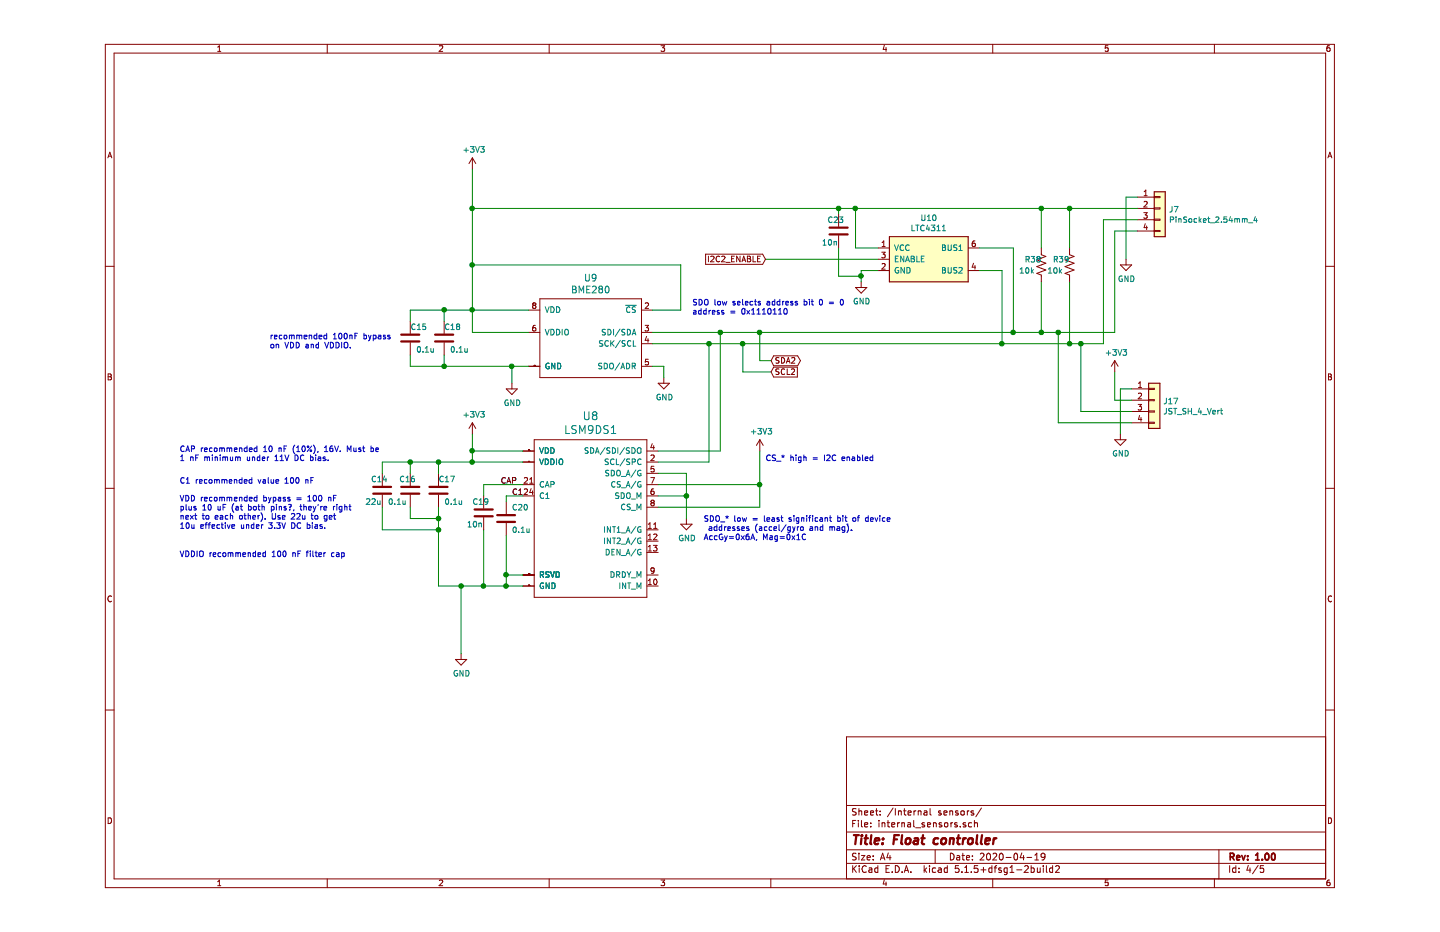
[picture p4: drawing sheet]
EESchema Schematic File Version 4
EELAYER 30 0
EELAYER END
$Descr A4 11693 8268
encoding utf-8
Sheet 4 5
Title "Float controller"
Date "2020-04-19"
Rev "1.00"
Comp ""
Comment1 ""
Comment2 ""
Comment3 ""
Comment4 ""
$EndDescr
$Comp
L floatController-legacy:BME280 U9
U 1 1
P 4650 2950
F 0 "U9" H 4700 3436 59  0000 C CNN
F 1 "BME280" H 4700 3331 59  0000 C CNN
F 2 "Package_LGA:Bosch_LGA-8_2.5x2.5mm_P0.65mm_ClockwisePinNumbering" H 4650 2950 50  0001 C CNN
F 3 "https://ae-bst.resource.bosch.com/media/_tech/media/datasheets/BST-BME280-DS002.pdf" H 4650 2950 50  0001 C CNN
F 4 "828-1063-1-ND" H 4650 2950 50  0001 C CNN "Digikey"
F 5 "BME280" H 4650 2950 50  0001 C CNN "Manufacturer pn"
	1    4650 2950
	1    0    0    -1  
$EndComp
$Comp
L floatController-legacy:LSM9DS1 U8
U 1 1
P 4700 4600
F 0 "U8" H 4700 5510 70  0000 C CNN
F 1 "LSM9DS1" H 4700 5389 70  0000 C CNN
F 2 "Package_LGA:LGA-24L_3x3.5mm_P0.43mm" H 4700 4600 50  0001 C CNN
F 3 "https://www.st.com/content/ccc/resource/technical/document/datasheet/1e/3f/2a/d6/25/eb/48/46/DM00103319.pdf/files/DM00103319.pdf/jcr:content/translations/en.DM00103319.pdf" H 4700 4600 50  0001 C CNN
F 4 "497-14946-1-ND" H 4700 4600 50  0001 C CNN "Digikey"
F 5 "LSM9DS1TR" H 4700 4600 50  0001 C CNN "Manufacturer pn"
	1    4700 4600
	1    0    0    -1  
$EndComp
$Comp
L Connector_Generic:Conn_01x04 J7
U 1 1
P 9750 1850
F 0 "J7" H 9830 1842 50  0000 L CNN
F 1 "PinSocket_2.54mm_4" H 9830 1751 50  0000 L CNN
F 2 "Connector_PinSocket_2.54mm:PinSocket_1x04_P2.54mm_Vertical" H 9750 1850 50  0001 C CNN
F 3 "~" H 9750 1850 50  0001 C CNN
	1    9750 1850
	1    0    0    -1  
$EndComp
Wire Wire Line
	5300 4000 5850 4000
Wire Wire Line
	5850 4000 5850 2950
Wire Wire Line
	5850 2950 5250 2950
Wire Wire Line
	5250 3050 5750 3050
Wire Wire Line
	5750 3050 5750 4100
Wire Wire Line
	5750 4100 5300 4100
Wire Wire Line
	5850 2950 6200 2950
Connection ~ 5850 2950
Wire Wire Line
	5750 3050 6050 3050
Connection ~ 5750 3050
Text GLabel 6300 3200 2    50   BiDi ~ 0
SDA2
Text GLabel 6300 3300 2    50   Input ~ 0
SCL2
Wire Wire Line
	4100 5200 3950 5200
Wire Wire Line
	3550 5200 3550 5800
Wire Wire Line
	4150 3250 4000 3250
Wire Wire Line
	9550 1850 8950 1850
Wire Wire Line
	3650 1850 3650 2350
Wire Wire Line
	3650 2750 4150 2750
Wire Wire Line
	4150 2950 3650 2950
Wire Wire Line
	3650 2950 3650 2750
Connection ~ 3650 2750
Wire Wire Line
	3650 4000 4100 4000
Wire Wire Line
	4100 4100 3650 4100
Wire Wire Line
	3650 4100 3650 4000
$Comp
L power:GND #PWR0117
U 1 1
P 3550 5800
F 0 "#PWR0117" H 3550 5550 50  0001 C CNN
F 1 "GND" H 3555 5627 50  0000 C CNN
F 2 "" H 3550 5800 50  0001 C CNN
F 3 "" H 3550 5800 50  0001 C CNN
	1    3550 5800
	1    0    0    -1  
$EndComp
Wire Wire Line
	3650 1850 3650 1500
Connection ~ 3650 1850
$Comp
L power:+3V3 #PWR0133
U 1 1
P 3650 1500
F 0 "#PWR0133" H 3650 1350 50  0001 C CNN
F 1 "+3V3" H 3665 1673 50  0000 C CNN
F 2 "" H 3650 1500 50  0001 C CNN
F 3 "" H 3650 1500 50  0001 C CNN
	1    3650 1500
	1    0    0    -1  
$EndComp
Wire Wire Line
	6050 3050 6050 3300
Wire Wire Line
	6050 3300 6300 3300
Wire Wire Line
	6300 3200 6200 3200
Wire Wire Line
	6200 3200 6200 2950
Connection ~ 6200 2950
Connection ~ 6050 3050
Wire Wire Line
	9250 3050 9250 1950
Wire Wire Line
	9250 1950 9550 1950
Wire Wire Line
	9350 2950 9350 2050
Wire Wire Line
	9350 2050 9550 2050
Wire Wire Line
	4100 5100 3950 5100
Wire Wire Line
	3950 5100 3950 5200
Connection ~ 3950 5200
Wire Wire Line
	3950 5200 3750 5200
Wire Wire Line
	5300 4500 6200 4500
Wire Wire Line
	6200 4500 6200 4300
Wire Wire Line
	5300 4300 6200 4300
Connection ~ 6200 4300
Wire Wire Line
	6200 4300 6200 4000
Wire Wire Line
	5300 4400 5550 4400
Wire Wire Line
	5550 4400 5550 4600
Wire Wire Line
	5300 4200 5550 4200
Wire Wire Line
	5550 4200 5550 4400
Connection ~ 5550 4400
$Comp
L power:+3V3 #PWR0156
U 1 1
P 6200 4000
F 0 "#PWR0156" H 6200 3850 50  0001 C CNN
F 1 "+3V3" H 6215 4173 50  0000 C CNN
F 2 "" H 6200 4000 50  0001 C CNN
F 3 "" H 6200 4000 50  0001 C CNN
	1    6200 4000
	1    0    0    -1  
$EndComp
$Comp
L power:GND #PWR0157
U 1 1
P 5550 4600
F 0 "#PWR0157" H 5550 4350 50  0001 C CNN
F 1 "GND" H 5555 4427 50  0000 C CNN
F 2 "" H 5550 4600 50  0001 C CNN
F 3 "" H 5550 4600 50  0001 C CNN
	1    5550 4600
	1    0    0    -1  
$EndComp
Text Notes 6250 4100 0    50   ~ 0
CS_* high = I2C enabled
Text Notes 5700 4800 0    50   ~ 0
SDO_* low = least significant bit of device\n addresses (accel/gyro and mag).\nAccGy=0x6A, Mag=0x1C\n
Wire Wire Line
	4100 4300 3750 4300
Wire Wire Line
	3750 4300 3750 4400
Wire Wire Line
	4100 4400 3950 4400
Wire Wire Line
	3950 4400 3950 4450
$Comp
L Device:C C19
U 1 1
P 3750 4550
F 0 "C19" H 3650 4650 50  0000 L CNN
F 1 "10n" H 3600 4450 50  0000 L CNN
F 2 "Capacitor_SMD:C_0603_1608Metric_Pad1.05x0.95mm_HandSolder" H 3788 4400 50  0001 C CNN
F 3 "~" H 3750 4550 50  0001 C CNN
F 4 "490-8028-1-ND" H 3750 4550 50  0001 C CNN "Digikey"
F 5 "‎GCM188R72A103KA37J‎" H 3750 4550 50  0001 C CNN "Manufacturer pn"
	1    3750 4550
	1    0    0    -1  
$EndComp
$Comp
L Device:C C20
U 1 1
P 3950 4600
F 0 "C20" H 4000 4700 50  0000 L CNN
F 1 "0.1u" H 4000 4500 50  0000 L CNN
F 2 "Capacitor_SMD:C_0603_1608Metric_Pad1.05x0.95mm_HandSolder" H 3988 4450 50  0001 C CNN
F 3 "~" H 3950 4600 50  0001 C CNN
F 4 "490-16477-1-ND" H 3950 4600 50  0001 C CNN "Digikey"
F 5 "GCJ188R71E104KA12D‎" H 3950 4600 50  0001 C CNN "Manufacturer pn"
	1    3950 4600
	1    0    0    -1  
$EndComp
Text Notes 1050 4100 0    50   ~ 0
CAP recommended 10 nF (10%), 16V. Must be\n1 nF minimum under 11V DC bias.
Text Notes 1050 4300 0    50   ~ 0
C1 recommended value 100 nF
Text Notes 1050 4700 0    50   ~ 0
VDD recommended bypass = 100 nF \nplus 10 uF (at both pins?, they're right \nnext to each other). Use 22u to get\n10u effective under 3.3V DC bias.
Text Notes 1050 4950 0    50   ~ 0
VDDIO recommended 100 nF filter cap
$Comp
L power:GND #PWR0158
U 1 1
P 4000 3400
F 0 "#PWR0158" H 4000 3150 50  0001 C CNN
F 1 "GND" H 4005 3227 50  0000 C CNN
F 2 "" H 4000 3400 50  0001 C CNN
F 3 "" H 4000 3400 50  0001 C CNN
	1    4000 3400
	1    0    0    -1  
$EndComp
Wire Wire Line
	9550 1750 9450 1750
Wire Wire Line
	9450 1750 9450 2300
$Comp
L power:GND #PWR0159
U 1 1
P 9450 2300
F 0 "#PWR0159" H 9450 2050 50  0001 C CNN
F 1 "GND" H 9455 2127 50  0000 C CNN
F 2 "" H 9450 2300 50  0001 C CNN
F 3 "" H 9450 2300 50  0001 C CNN
	1    9450 2300
	1    0    0    -1  
$EndComp
Wire Wire Line
	3950 4750 3950 5100
Connection ~ 3950 5100
Wire Wire Line
	3750 4700 3750 5200
Connection ~ 3750 5200
Wire Wire Line
	3750 5200 3550 5200
$Comp
L Device:C C17
U 1 1
P 3350 4350
F 0 "C17" H 3350 4450 50  0000 L CNN
F 1 "0.1u" H 3400 4250 50  0000 L CNN
F 2 "Capacitor_SMD:C_0603_1608Metric_Pad1.05x0.95mm_HandSolder" H 3388 4200 50  0001 C CNN
F 3 "~" H 3350 4350 50  0001 C CNN
F 4 "490-16477-1-ND" H 3350 4350 50  0001 C CNN "Digikey"
F 5 "GCJ188R71E104KA12D‎" H 3350 4350 50  0001 C CNN "Manufacturer pn"
	1    3350 4350
	1    0    0    -1  
$EndComp
$Comp
L Device:C C16
U 1 1
P 3100 4350
F 0 "C16" H 3000 4450 50  0000 L CNN
F 1 "0.1u" H 2900 4250 50  0000 L CNN
F 2 "Capacitor_SMD:C_0603_1608Metric_Pad1.05x0.95mm_HandSolder" H 3138 4200 50  0001 C CNN
F 3 "~" H 3100 4350 50  0001 C CNN
F 4 "490-16477-1-ND" H 3100 4350 50  0001 C CNN "Digikey"
F 5 "GCJ188R71E104KA12D‎" H 3100 4350 50  0001 C CNN "Manufacturer pn"
	1    3100 4350
	1    0    0    -1  
$EndComp
$Comp
L Device:C C14
U 1 1
P 2850 4350
F 0 "C14" H 2750 4450 50  0000 L CNN
F 1 "22u" H 2700 4250 50  0000 L CNN
F 2 "Capacitor_SMD:C_0603_1608Metric_Pad1.05x0.95mm_HandSolder" H 2888 4200 50  0001 C CNN
F 3 "~" H 2850 4350 50  0001 C CNN
F 4 "490-13243-1-ND" H 2850 4350 50  0001 C CNN "Digikey"
F 5 "10V rated, 9u effective at 3.3V" H 2850 4350 50  0001 C CNN "Rating"
F 6 "GRM187R61A226ME15D" H 2850 4350 50  0001 C CNN "Manufacturer pn"
	1    2850 4350
	1    0    0    -1  
$EndComp
Wire Wire Line
	3650 4100 3350 4100
Wire Wire Line
	3350 4100 3350 4200
Connection ~ 3650 4100
Wire Wire Line
	3350 4100 3100 4100
Wire Wire Line
	3100 4100 3100 4200
Connection ~ 3350 4100
Wire Wire Line
	3100 4100 2850 4100
Wire Wire Line
	2850 4100 2850 4200
Connection ~ 3100 4100
Wire Wire Line
	3350 4500 3350 4600
Wire Wire Line
	3350 5200 3550 5200
Connection ~ 3550 5200
Wire Wire Line
	3100 4500 3100 4600
Wire Wire Line
	3100 4600 3350 4600
Connection ~ 3350 4600
Wire Wire Line
	3350 4600 3350 4700
Wire Wire Line
	2850 4500 2850 4700
Wire Wire Line
	2850 4700 3350 4700
Connection ~ 3350 4700
Wire Wire Line
	3350 4700 3350 5200
Wire Wire Line
	5250 2750 5500 2750
Wire Wire Line
	5500 2750 5500 2350
Wire Wire Line
	5500 2350 3650 2350
Connection ~ 3650 2350
Wire Wire Line
	3650 2350 3650 2750
$Comp
L Device:C C18
U 1 1
P 3400 3000
F 0 "C18" H 3400 3100 50  0000 L CNN
F 1 "0.1u" H 3450 2900 50  0000 L CNN
F 2 "Capacitor_SMD:C_0603_1608Metric_Pad1.05x0.95mm_HandSolder" H 3438 2850 50  0001 C CNN
F 3 "~" H 3400 3000 50  0001 C CNN
F 4 "490-16477-1-ND" H 3400 3000 50  0001 C CNN "Digikey"
F 5 "GCJ188R71E104KA12D‎" H 3400 3000 50  0001 C CNN "Manufacturer pn"
	1    3400 3000
	1    0    0    -1  
$EndComp
$Comp
L Device:C C15
U 1 1
P 3100 3000
F 0 "C15" H 3100 3100 50  0000 L CNN
F 1 "0.1u" H 3150 2900 50  0000 L CNN
F 2 "Capacitor_SMD:C_0603_1608Metric_Pad1.05x0.95mm_HandSolder" H 3138 2850 50  0001 C CNN
F 3 "~" H 3100 3000 50  0001 C CNN
F 4 "490-16477-1-ND" H 3100 3000 50  0001 C CNN "Digikey"
F 5 "GCJ188R71E104KA12D‎" H 3100 3000 50  0001 C CNN "Manufacturer pn"
	1    3100 3000
	1    0    0    -1  
$EndComp
Text Notes 1850 3100 0    50   ~ 0
recommended 100nF bypass \non VDD and VDDIO.\n
Wire Wire Line
	5250 3250 5350 3250
Wire Wire Line
	5350 3250 5350 3350
$Comp
L power:GND #PWR0160
U 1 1
P 5350 3350
F 0 "#PWR0160" H 5350 3100 50  0001 C CNN
F 1 "GND" H 5355 3177 50  0000 C CNN
F 2 "" H 5350 3350 50  0001 C CNN
F 3 "" H 5350 3350 50  0001 C CNN
	1    5350 3350
	1    0    0    -1  
$EndComp
Text Notes 5600 2800 0    50   ~ 0
SDO low selects address bit 0 = 0\naddress = 0x1110110
Wire Wire Line
	3650 2750 3400 2750
Wire Wire Line
	3400 2750 3400 2850
Wire Wire Line
	3400 2750 3100 2750
Wire Wire Line
	3100 2750 3100 2850
Connection ~ 3400 2750
Wire Wire Line
	3100 3150 3100 3250
Wire Wire Line
	3100 3250 3400 3250
Wire Wire Line
	3400 3150 3400 3250
Wire Wire Line
	8700 2950 8700 2500
Connection ~ 8700 2950
Wire Wire Line
	8700 2950 8850 2950
Wire Wire Line
	8950 3050 8950 2500
Connection ~ 8950 3050
Wire Wire Line
	8950 3050 9050 3050
$Comp
L Device:R_US R38
U 1 1
P 8700 2350
F 0 "R38" H 8550 2400 50  0000 L CNN
F 1 "10k" H 8500 2300 50  0000 L CNN
F 2 "Resistor_SMD:R_0603_1608Metric_Pad1.05x0.95mm_HandSolder" V 8740 2340 50  0001 C CNN
F 3 "~" H 8700 2350 50  0001 C CNN
F 4 "P10KGCT-ND" H 8700 2350 50  0001 C CNN "Digikey"
F 5 "ERJ-3GEYJ103V" H 8700 2350 50  0001 C CNN "Manufacturer pn"
	1    8700 2350
	1    0    0    -1  
$EndComp
$Comp
L Device:R_US R39
U 1 1
P 8950 2350
F 0 "R39" H 8800 2400 50  0000 L CNN
F 1 "10k" H 8750 2300 50  0000 L CNN
F 2 "Resistor_SMD:R_0603_1608Metric_Pad1.05x0.95mm_HandSolder" V 8990 2340 50  0001 C CNN
F 3 "~" H 8950 2350 50  0001 C CNN
F 4 "P10KGCT-ND" H 8950 2350 50  0001 C CNN "Digikey"
F 5 "ERJ-3GEYJ103V" H 8950 2350 50  0001 C CNN "Manufacturer pn"
	1    8950 2350
	1    0    0    -1  
$EndComp
Wire Wire Line
	8700 2200 8700 1850
Connection ~ 8700 1850
Wire Wire Line
	8700 1850 7050 1850
Wire Wire Line
	8950 2200 8950 1850
Connection ~ 8950 1850
Wire Wire Line
	8950 1850 8700 1850
Text Label 3900 4300 0    50   ~ 0
CAP
Text Label 4000 4400 0    50   ~ 0
C1
Wire Wire Line
	3650 4000 3650 3850
Connection ~ 3650 4000
$Comp
L power:+3V3 #PWR0163
U 1 1
P 3650 3850
F 0 "#PWR0163" H 3650 3700 50  0001 C CNN
F 1 "+3V3" H 3665 4023 50  0000 C CNN
F 2 "" H 3650 3850 50  0001 C CNN
F 3 "" H 3650 3850 50  0001 C CNN
	1    3650 3850
	1    0    0    -1  
$EndComp
Wire Wire Line
	3400 3250 4000 3250
Connection ~ 3400 3250
Connection ~ 4000 3250
Wire Wire Line
	4000 3250 4000 3400
$Comp
L Connector_Generic:Conn_01x04 J17
U 1 1
P 9700 3550
F 0 "J17" H 9780 3542 50  0000 L CNN
F 1 "JST_SH_4_Vert" H 9780 3451 50  0000 L CNN
F 2 "Connector_JST:JST_SH_BM04B-SRSS-TB_1x04-1MP_P1.00mm_Vertical" H 9700 3550 50  0001 C CNN
F 3 "~" H 9700 3550 50  0001 C CNN
F 4 "455-1790-1-ND" H 9700 3550 50  0001 C CNN "Digikey"
F 5 "BM04B-SRSS-TB(LF)(SN)" H 9700 3550 50  0001 C CNN "Manufacturer pn"
	1    9700 3550
	1    0    0    -1  
$EndComp
Wire Wire Line
	9500 3650 9050 3650
Wire Wire Line
	9050 3650 9050 3050
Connection ~ 9050 3050
Wire Wire Line
	9050 3050 9250 3050
Wire Wire Line
	9500 3750 8850 3750
Wire Wire Line
	8850 3750 8850 2950
Connection ~ 8850 2950
Wire Wire Line
	8850 2950 9350 2950
Wire Wire Line
	9500 3550 9350 3550
Wire Wire Line
	9350 3550 9350 3300
Wire Wire Line
	9500 3450 9400 3450
Wire Wire Line
	9400 3450 9400 3850
$Comp
L power:GND #PWR0165
U 1 1
P 9400 3850
F 0 "#PWR0165" H 9400 3600 50  0001 C CNN
F 1 "GND" H 9405 3677 50  0000 C CNN
F 2 "" H 9400 3850 50  0001 C CNN
F 3 "" H 9400 3850 50  0001 C CNN
	1    9400 3850
	1    0    0    -1  
$EndComp
$Comp
L power:+3V3 #PWR0166
U 1 1
P 9350 3300
F 0 "#PWR0166" H 9350 3150 50  0001 C CNN
F 1 "+3V3" H 9365 3473 50  0000 C CNN
F 2 "" H 9350 3300 50  0001 C CNN
F 3 "" H 9350 3300 50  0001 C CNN
	1    9350 3300
	1    0    0    -1  
$EndComp
Wire Wire Line
	6200 2950 8450 2950
Wire Wire Line
	6050 3050 8350 3050
$Comp
L Interface:LTC4311 U10
U 1 1
P 7700 2300
F 0 "U10" H 7700 2667 50  0000 C CNN
F 1 "LTC4311" H 7700 2576 50  0000 C CNN
F 2 "Package_TO_SOT_SMD:SOT-363_SC-70-6_Handsoldering" H 6850 3150 50  0001 C CNN
F 3 "https://www.analog.com/media/en/technical-documentation/data-sheets/4311fa.pdf" H 6850 3150 50  0001 C CNN
F 4 "LTC4311ISC6#TRMPBFCT-ND" H 7700 2300 50  0001 C CNN "Digikey"
F 5 "LTC4311ISC6#TRMPBF" H 7700 2300 50  0001 C CNN "Manufacturer pn"
	1    7700 2300
	1    0    0    -1  
$EndComp
Wire Wire Line
	7250 2200 7050 2200
Wire Wire Line
	7050 2200 7050 1850
Connection ~ 7050 1850
Wire Wire Line
	7050 1850 6900 1850
Wire Wire Line
	7250 2400 7100 2400
Wire Wire Line
	7100 2400 7100 2450
$Comp
L power:GND #PWR0124
U 1 1
P 7100 2500
F 0 "#PWR0124" H 7100 2250 50  0001 C CNN
F 1 "GND" H 7105 2327 50  0000 C CNN
F 2 "" H 7100 2500 50  0001 C CNN
F 3 "" H 7100 2500 50  0001 C CNN
	1    7100 2500
	1    0    0    -1  
$EndComp
Wire Wire Line
	8150 2200 8450 2200
Wire Wire Line
	8450 2200 8450 2950
Connection ~ 8450 2950
Wire Wire Line
	8450 2950 8700 2950
Wire Wire Line
	8150 2400 8350 2400
Wire Wire Line
	8350 2400 8350 3050
Connection ~ 8350 3050
Wire Wire Line
	8350 3050 8950 3050
Wire Wire Line
	7250 2300 6250 2300
Text GLabel 6250 2300 0    50   Input ~ 0
I2C2_ENABLE
$Comp
L Device:C C23
U 1 1
P 6900 2050
F 0 "C23" H 6800 2150 50  0000 L CNN
F 1 "10n" H 6750 1950 50  0000 L CNN
F 2 "Capacitor_SMD:C_0603_1608Metric_Pad1.05x0.95mm_HandSolder" H 6938 1900 50  0001 C CNN
F 3 "~" H 6900 2050 50  0001 C CNN
F 4 "490-8028-1-ND" H 6900 2050 50  0001 C CNN "Digikey"
F 5 "‎GCM188R72A103KA37J‎" H 6900 2050 50  0001 C CNN "Manufacturer pn"
	1    6900 2050
	1    0    0    -1  
$EndComp
Wire Wire Line
	6900 1900 6900 1850
Connection ~ 6900 1850
Wire Wire Line
	6900 1850 3650 1850
Wire Wire Line
	6900 2200 6900 2450
Wire Wire Line
	6900 2450 7100 2450
Connection ~ 7100 2450
Wire Wire Line
	7100 2450 7100 2500
$EndSCHEMATC
